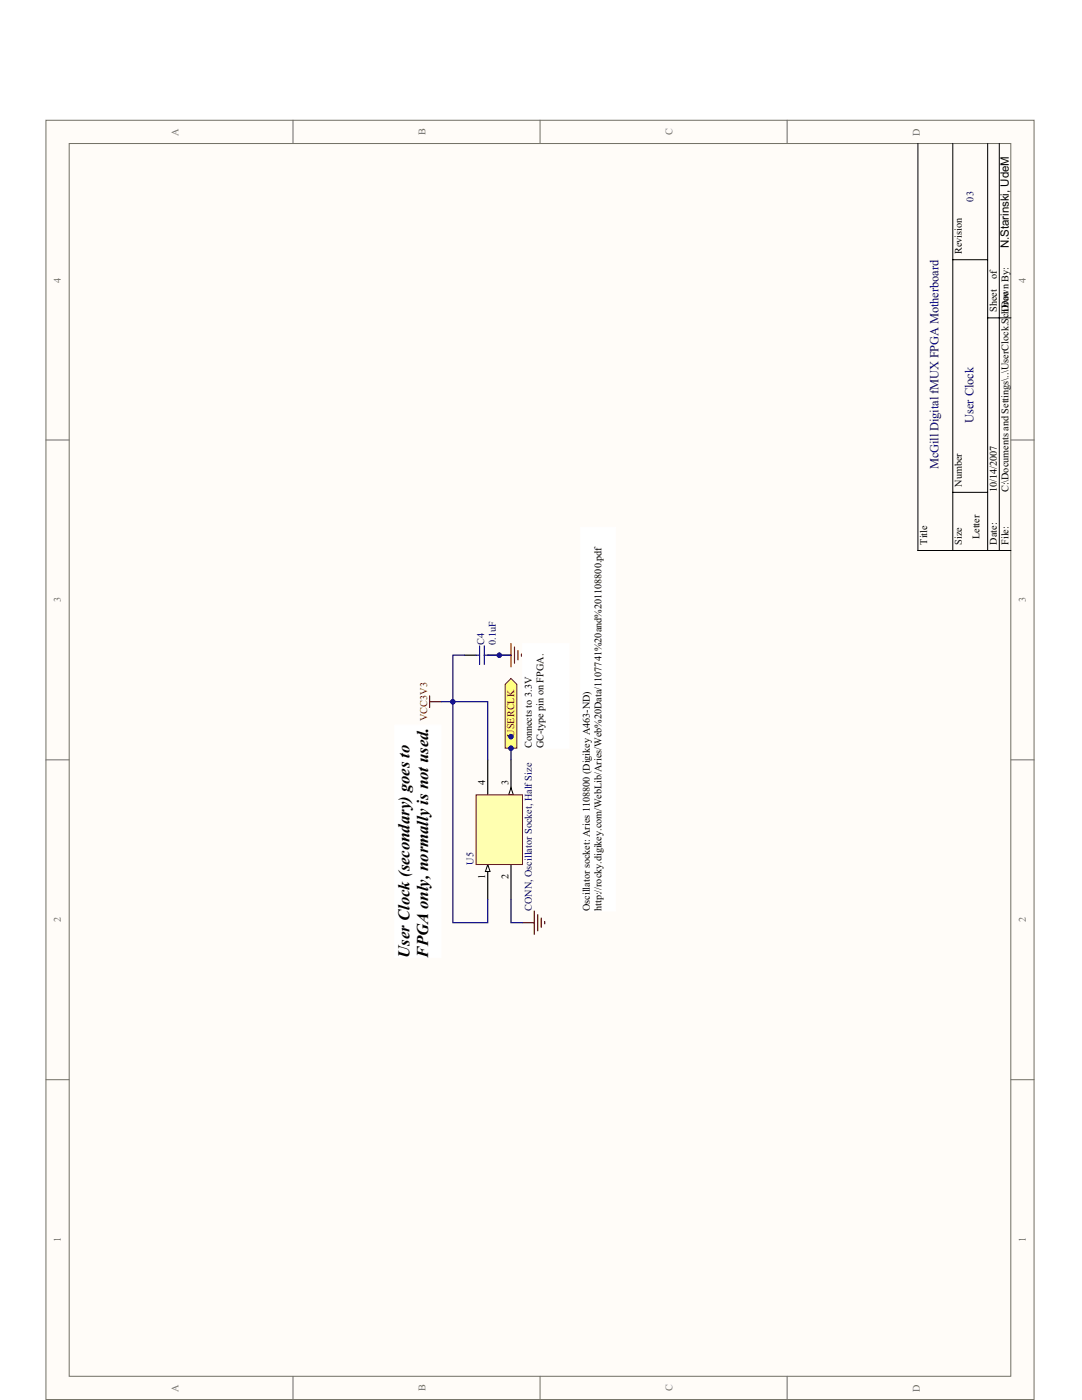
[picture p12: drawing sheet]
<svg xmlns="http://www.w3.org/2000/svg" width="216mm" height="279mm" viewBox="0 0 216 279" stroke-linecap="round" stroke-linejoin="round" font-family="sans-serif">
<path d="M9.2 24h197.1v255.3h-197.1z" fill="#fffcf8"/>
<path d="M9.2 24h197.1v255.3h-197.1z" fill="none" stroke="#716f64" stroke-width=".2"/>
<path d="M13.8 28.6h187.9v246.1h-187.9z" fill="#fffcf8" stroke="#716f64" stroke-width=".2"/>
<path d="M58.5 24v4.6M107.8 24v4.6M157.1 24v4.6M9.2 87.8h4.6M201.7 87.8h4.7M9.2 151.6h4.6M201.7 151.6h4.7M9.2 215.5h4.6M201.7 215.5h4.7M58.5 274.7v4.6M107.8 274.7v4.6M157.1 274.7v4.6" fill="none" stroke="#716f64" stroke-width=".2"/>
<path d="M183.2 28.6v81.3h18.5M190.1 28.6v81.3M197.1 28.6v81.3M199.4 28.6v81.3M190.1 51.8h7M197.1 63.4h4.6M190.1 98.3h7" fill="none" stroke="#000" stroke-width=".2"/>
<path d="M85.7 138.9v2.3M85.7 140h2.3" fill="none" stroke="#800000" stroke-width=".23"/>
<path d="M97.3 172.5v7" fill="none" stroke="#000" stroke-width=".23"/>
<path d="M97.3 172.5l.5 1.4h-.9z" fill="#fffcf8" stroke="#000" stroke-width=".2"/>
<path d="M102 151.6v7M102 172.5v7" fill="none" stroke="#000" stroke-width=".23"/>
<path d="M101.5 158.6l.5 .9 .4-.9" fill="none" stroke="#000" stroke-width=".2"/>
<path d="M102 157.2l.4 1.4h-.9z" fill="#fffcf8" stroke="#000" stroke-width=".2"/>
<path d="M97.3 151.6v7" fill="none" stroke="#000" stroke-width=".23"/>
<path d="M95 158.6h9.3v13.9h-9.3z" fill="#ffffb0" stroke="#800000" stroke-width=".2"/>
<path d="M92.7 130.8h-2.3v9.2h6.9v11.6M97.3 130.8h4.7M88 140h2.4v44.1h6.9v-4.6M102 147v4.6M102 179.5v4.6h2.3" fill="none" stroke="#000080" stroke-width=".23"/>
<path d="M99.6 130.8h2.4M102 128.4v4.7M102.7 129.1v3.3M103.4 129.8v1.9M104.1 130.5v.5M104.3 184.1h2.3M106.6 181.8v4.7M107.3 182.5v3.3M108 183.2v1.9M108.7 183.9v.5" fill="none" stroke="#800000" stroke-width=".23"/>
<path d="M92.7 130.8h2.3M97.3 130.8h2.3" fill="none" stroke="#000" stroke-width=".23"/>
<path d="M95 130.8h.7M95.7 128.9v3.7M96.6 128.9v3.7M96.6 130.8h.7" fill="none" stroke="#00f" stroke-width=".23"/>
<path d="M102 135.4l1.1 1.2v12.7h-2.3v-12.7z" fill-rule="evenodd" fill="#ffff80" stroke="#800000" stroke-width=".2"/>
<g fill="#fff" stroke="#fff" stroke-width=".2">
<path d="M104.3 128.5h9.2v20.8h-9.2z"/>
<path d="M78.8 144.7h9.2v46.4h-9.2z"/>
<path d="M115.9 105.2h6.9v76.6h-6.9z"/>
</g>
<g fill="#000080" stroke="#000080" stroke-width=".2">
<circle cx="102" cy="149.3" r=".45"/>
<circle cx="102" cy="147" r=".45"/>
<circle cx="90.4" cy="140.1" r=".45"/>
<circle cx="99.6" cy="130.8" r=".45"/>
</g>
<g font-size="3.3">
<text x="81.7" y="191.1" transform="rotate(-90 81.7 191.1)">User Clock (secondary)goes to</text>
<text x="85.4" y="191.1" transform="rotate(-90 85.4 191.1)">FPGA only, normallyis not used.</text>
</g>
<g font-size="2.5" fill="#000080">
<text x="194.2" y="84.3" transform="rotate(-90 194.2 84.3)">User Clock</text>
<text x="187.3" y="93.6" transform="rotate(-90 187.3 93.6)">McGill Digital fMUX FPGA Motherboard</text>
</g>
<text font-size="2.3" x="201.3" y="49.5" transform="rotate(-90 201.3 49.5)">N.Starinski, UdeM</text>
<g font-size="2" fill="#716f64">
<text x="35.6" y="27" transform="rotate(-90 35.6 27)">A</text>
<text x="84.9" y="27" transform="rotate(-90 84.9 27)">B</text>
<text x="134.2" y="27" transform="rotate(-90 134.2 27)">C</text>
<text x="183.5" y="27" transform="rotate(-90 183.5 27)">D</text>
<text x="12.1" y="56.4" transform="rotate(-90 12.1 56.4)">4</text>
<text x="204.7" y="56.4" transform="rotate(-90 204.7 56.4)">4</text>
<text x="12.1" y="120.2" transform="rotate(-90 12.1 120.2)">3</text>
<text x="204.7" y="120.2" transform="rotate(-90 204.7 120.2)">3</text>
<text x="12.1" y="184.1" transform="rotate(-90 12.1 184.1)">2</text>
<text x="204.7" y="184.1" transform="rotate(-90 204.7 184.1)">2</text>
<text x="12.1" y="247.9" transform="rotate(-90 12.1 247.9)">1</text>
<text x="204.7" y="247.9" transform="rotate(-90 204.7 247.9)">1</text>
<text x="35.6" y="277.7" transform="rotate(-90 35.6 277.7)">A</text>
<text x="84.9" y="277.7" transform="rotate(-90 84.9 277.7)">B</text>
<text x="134.2" y="277.7" transform="rotate(-90 134.2 277.7)">C</text>
<text x="183.5" y="277.7" transform="rotate(-90 183.5 277.7)">D</text>
</g>
<g font-size="2" fill="#000080">
<text x="194.3" y="40.2" transform="rotate(-90 194.3 40.2)">03</text>
<text x="96.6" y="128.7" transform="rotate(-90 96.6 128.7)">C4</text>
<text x="98.9" y="128.7" transform="rotate(-90 98.9 128.7)">0.1uF</text>
<text x="94.5" y="172.5" transform="rotate(-90 94.5 172.5)">U5</text>
<text x="106.1" y="181.8" transform="rotate(-90 106.1 181.8)">CONN, Oscillator Socket, HalfSize</text>
</g>
<g font-size="2">
<text x="191.9" y="50.7" transform="rotate(-90 191.9 50.7)">Revision</text>
<text x="198.9" y="55.7" transform="rotate(-90 198.9 55.7)">of</text>
<text x="198.9" y="62.3" transform="rotate(-90 198.9 62.3)">Sheet</text>
<text x="201.2" y="62.3" transform="rotate(-90 201.2 62.3)">Drawn By:</text>
<text x="191.9" y="97.1" transform="rotate(-90 191.9 97.1)">Number</text>
<text x="198.9" y="98.3" transform="rotate(-90 198.9 98.3)">10/14/2007</text>
<text x="201.2" y="98.2" transform="rotate(-90 201.2 98.2)">C:\Documents and Settings\..\UserClock.SchDoc</text>
<text x="195.4" y="107.5" transform="rotate(-90 195.4 107.5)">Letter</text>
<text x="185" y="108.7" transform="rotate(-90 185 108.7)">Title</text>
<text x="191.9" y="108.7" transform="rotate(-90 191.9 108.7)">Size</text>
<text x="198.9" y="108.7" transform="rotate(-90 198.9 108.7)">Date:</text>
<text x="201.2" y="108.7" transform="rotate(-90 201.2 108.7)">File:</text>
<text x="106.1" y="149.3" transform="rotate(-90 106.1 149.3)">Connects to 3.3V</text>
<text x="108.4" y="149.3" transform="rotate(-90 108.4 149.3)">GC-type pin on FPGA.</text>
<text x="96.8" y="156.8" transform="rotate(-90 96.8 156.8)">4</text>
<text x="101.5" y="156.8" transform="rotate(-90 101.5 156.8)">3</text>
<text x="96.8" y="175.4" transform="rotate(-90 96.8 175.4)">1</text>
<text x="101.5" y="175.4" transform="rotate(-90 101.5 175.4)">2</text>
<text x="117.7" y="181.8" transform="rotate(-90 117.7 181.8)">Oscillator socket: Aries 1108800 (Digikey A463-ND)</text>
<text x="120" y="181.8" transform="rotate(-90 120 181.8)">http://rocky.digikey.com/WebLib/Aries/Web%20Data/1107741%20and%201108800.pdf</text>
</g>
<g font-size="2" fill="#800000">
<text x="85.2" y="143.9" transform="rotate(-90 85.2 143.9)">VCC3V3</text>
<text x="102.6" y="147" transform="rotate(-90 102.6 147)">USERCLK</text>
</g>
</svg>
